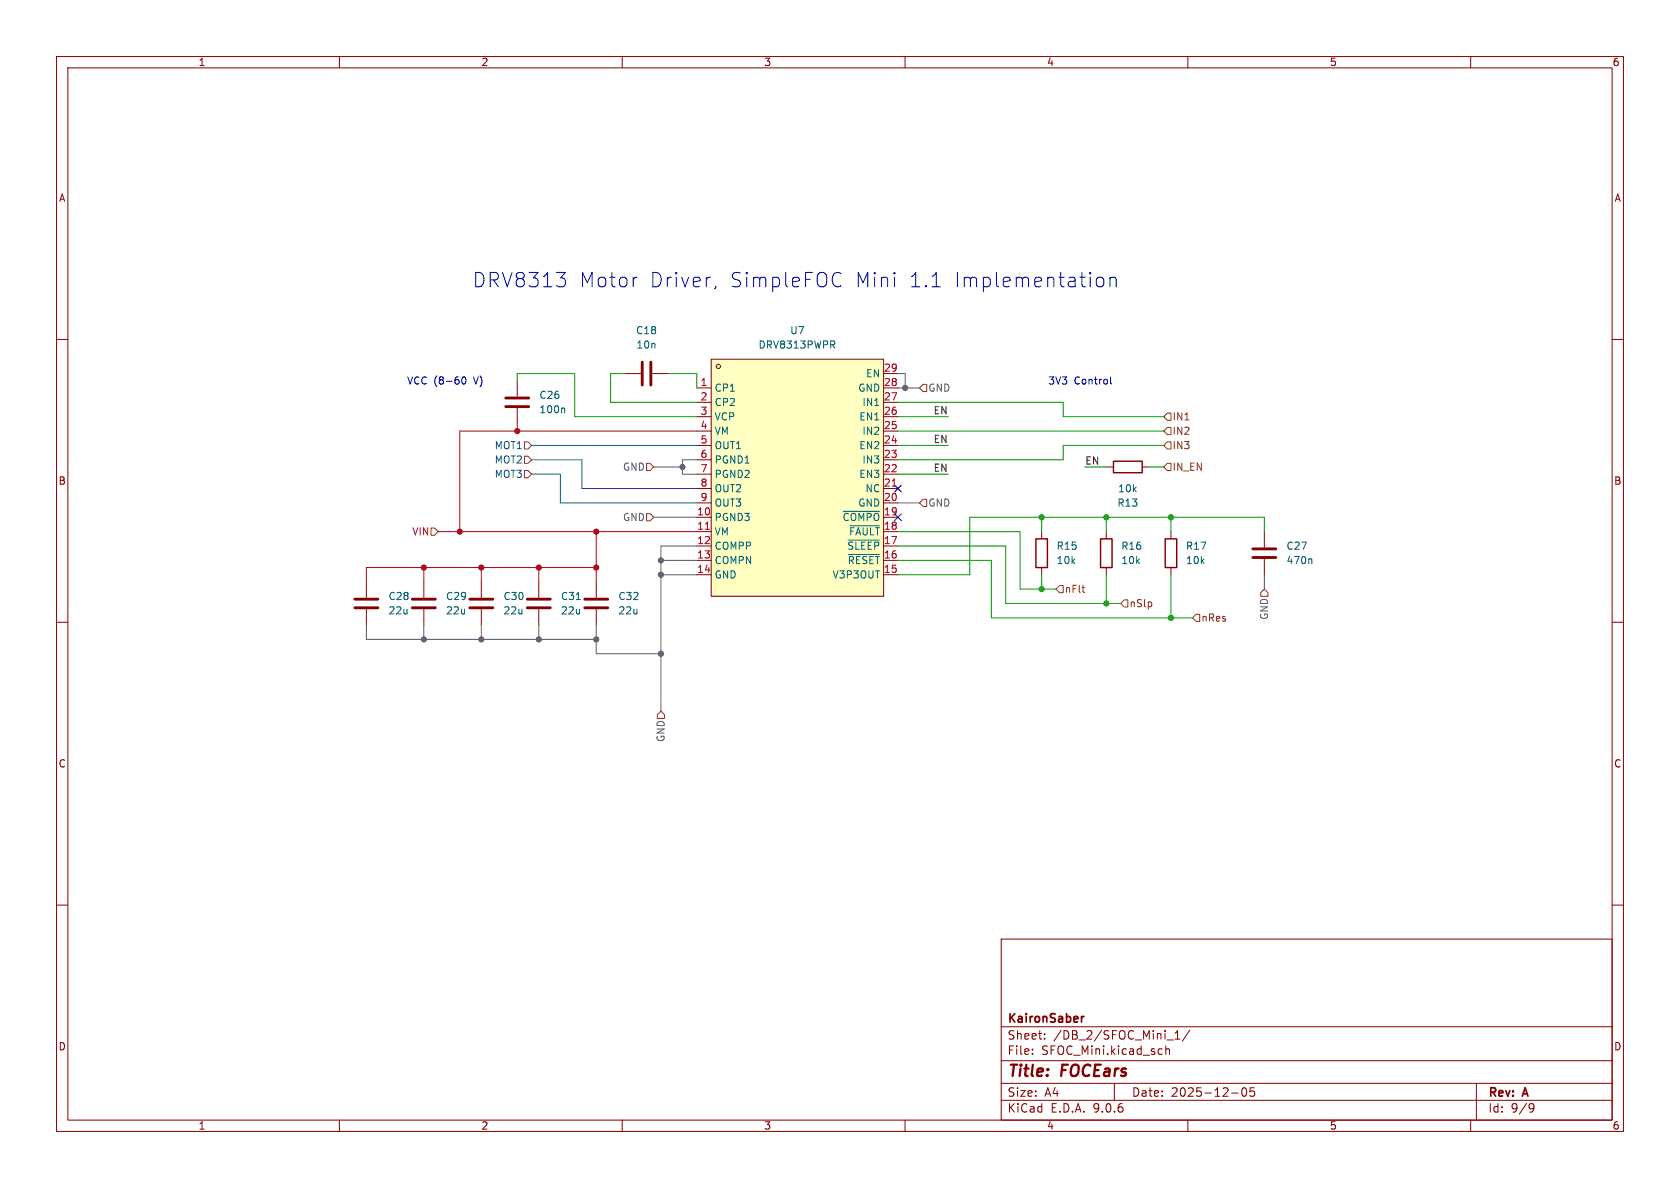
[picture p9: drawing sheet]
<svg xmlns="http://www.w3.org/2000/svg" width="297mm" height="210mm" viewBox="0 0 297 210" stroke-linecap="round" stroke-linejoin="round" font-family="sans-serif">
<g fill="none" stroke="#840000" stroke-width=".18">
<path d="M10 10h277v190h-277zM12 12h273v186h-273zM60 10v2M110 10v2M160 10v2M210 10v2M260 10v2M10 60h2M91.4 67.3v2.8M91.4 72.1v2.8M110.5 66h2.8M115.3 66h2.8"/>
<path d="M285 60h2M184.1 94v1.3M10 110h2M74.9 102.9v2.8M74.9 107.7v2.8M184.1 100.3v1.3M285 110h2M10 160h2M177 166h108v32h-108zM285 160h2M60 198v2M110 198v2"/>
<path d="M160 198v2M177 194.5h108M177 191.5h108M177 187.5h108M177 181.5h108M182.5 186.3v.1M182.5 185.5v.1M184.7 183.6v.1M184.7 182.8v.1M197 191.5v3M205.3 185.4l.2 .1M205.5 186.3l-.2 .1"/>
<path d="M206.1 184.9v1.5M206.1 185.5l.2-.1 .4 .1v.9M206.3 183.8h1.2M207.7 183.7h.9M207.7 182.6l.5-.4v1.5M210 198v2M210.3 182.1l-1.3 2M217.7 193.2h1.2M219.7 192.4l.2-.1a.81 .81 0 0 1 .6 .6 .81 .81 0 0 1-.3 .8l-.2 .1a.81 .81 0 0 1-.3-1.4zM221.7 192.3h-.7v.7l.2-.1h.5l.1 .3-.1 .5-.2 .1-.5-.1M260 198v2M261 191.5v6.5"/>
<path d="M270.6 195.1l.5 .1a.99 .99 0 0 1-.4 1.4h-.2M271.2 195.7l-.3 .3h-.3"/>
</g>
<path d="M191.2 179.7v1M191.6 179.7l-.3 .1-.1 .2" fill="none" stroke="#840000" stroke-width=".3"/>
<path d="M183.1 95.3h2.1v5h-2.1z" fill="none" stroke="#840000" stroke-width=".25"/>
<path d="M89.4 71.9h4.1M89.4 70.4h4.1M113.5 64v4.1M115.1 64v4.1M72.9 105.9h4.1M72.9 107.4h4.1" fill="none" stroke="#840000" stroke-width=".51"/>
<path d="M99.7 72.1l.1 .2v.7" fill="none" stroke="#006464" stroke-width=".18"/>
<path d="M125.7 63.5h30.5v41.9h-30.5z" fill="#ffffc2"/>
<g fill="none" stroke="#840000" stroke-width=".18">
<path d="M123.2 68.6h2.5M123.2 71.1h2.5M123.2 73.7h2.5M123.2 76.2h2.5M123.2 78.7h2.5M125.7 63.5h30.5v41.9h-30.5zM156.2 68.6h2.5M156.2 71.1h2.5M156.2 73.7h2.5M156.2 76.2h2.5M156.2 78.7h2.5M156.2 66h2.5"/>
<path d="M123.2 81.3h2.5M123.2 83.8h2.5M123.2 86.4h2.5M123.2 88.9h2.5M123.2 91.4h2.5M123.2 94h2.5M123.2 96.5h2.5M123.2 99.1h2.5M156.2 81.3h2.5M156.2 83.8h2.5M156.2 86.4h2.5M156.2 88.9h2.5"/>
<path d="M156.2 91.4h2.5M156.2 94h2.5M156.2 96.5h2.5M156.2 99.1h2.5M158.4 86l.7 .7M159.1 86l-.7 .7M195.6 94v1.3M195.6 82.6h1.2M201.9 82.6h1.3M207 94v1.3M223.5 94v2.8M223.5 98.8v2.8"/>
<path d="M64.8 102.9v2.8M64.8 107.7v2.8M85.1 102.9v2.8M85.1 107.7v2.8M95.2 102.9v2.8M95.2 107.7v2.8M105.4 102.9v2.8M105.4 107.7v2.8M123.2 101.6h2.5M156.2 101.6h2.5M195.6 100.3v1.3M207 100.3v1.3"/>
<circle cx="127" cy="64.8" r=".38"/>
</g>
<path d="M124.7 93.6h.7M157.7 85.9h.7" fill="none" stroke="#a90000" stroke-width=".18"/>
<path d="M147.2 60.9l.4 .6M147.5 60.3l.1 .2-.1 .4M149.1 90.4h6.4M149.9 95.5h5.6M150 98h5.5M150.2 92.9h5.3M231.7 98.8l.2 .2v.6M101.9 106h.7" fill="none" stroke="#006464" stroke-width=".18"/>
<path d="M221.5 98.6h4.1M221.5 97h4.1M62.7 105.9h4.1M62.7 107.4h4.1M83.1 105.9h4M83.1 107.4h4M93.2 105.9h4.1M93.2 107.4h4.1M103.4 105.9h4M103.4 107.4h4" fill="none" stroke="#840000" stroke-width=".51"/>
<path d="M194.6 95.3h2v5h-2zM196.8 81.5h5.1v2.1h-5.1zM206 95.3h2v5h-2z" fill="none" stroke="#840000" stroke-width=".25"/>
<g fill="none" stroke="#725600" stroke-width=".18">
<path d="M92.7 78.1h.6l.7 .6-.7 .7h-.6zM163.2 67.9h.6v1.3h-.6l-.6-.6zM206.4 78.1h.6v1.3h-.6l-.7-.7zM206.4 75.6h.6v1.2h-.6l-.7-.6zM206.4 73h.6v1.3h-.6l-.7-.6zM76.2 93.3h.6l.7 .7-.7 .6h-.6zM92.7 80.6h.6l.7 .7-.7 .6h-.6zM92.7 83.2h.6l.7 .6-.7 .7h-.6zM114.3 81.9h.6l.7 .7-.7 .6h-.6zM114.3 90.8h.6l.7 .6-.7 .7h-.6zM163.2 88.3h.6v1.2h-.6l-.6-.6zM206.4 81.9h.6v1.3h-.6l-.7-.6z"/>
<path d="M187.3 103.5h.7v1.3h-.7l-.6-.7zM191.3 103.9h.5M191.6 104.7h.2M198.1 106.7l.7-.7h.6v1.3h-.6zM211.5 108.6h.6v1.3h-.6l-.7-.7zM223.5 104.1l.7 .7v.6h-1.3v-.6zM116.8 125.7l.7 .7v.6h-1.3v-.6z"/>
</g>
<g fill="none" stroke="#009600" stroke-width=".18">
<path d="M91.4 67.3v-1.3h10.2v7.7h21.6M110.5 66h-2.6v5.1h15.3M118.1 66h5.1v2.6M158.7 71.1h29.3v2.6h17.7M158.7 73.7h8.9M158.7 78.7h8.9M158.7 76.2h47M205.7 78.7h-17.7v2.6h-29.3M158.7 99.1h16.6v10.1h35.5M158.7 96.5h19.1v10.2h20.3M158.7 94h21.6v10.1h6.4M158.7 83.8h8.9"/>
<path d="M184.1 91.4v2.6M191.8 82.6h3.8M195.6 91.4v2.6M203.2 82.6h2.5M207 91.4v2.6M223.5 94v-2.6h-52.1v10.2h-12.7M184.1 101.6v2.5M195.6 101.6v5.1M207 101.6v7.6"/>
</g>
<g fill="none" stroke="#5f5f5f" stroke-width=".18">
<path d="M158.7 68.6h3.9M158.7 66h1.3v2.6M115.6 91.4h7.6M115.6 82.6h5M116.8 99.1h6.4M123.2 81.3h-2.6v2.5h2.6M123.2 96.5h-6.4v29.2M158.7 88.9h3.9M64.8 110.5v2.5h40.6M74.9 110.5v2.5M85.1 110.5v2.5M95.2 110.5v2.5"/>
<path d="M105.4 110.5v5.1h11.4M116.8 101.6h6.4M223.5 101.6v2.5"/>
</g>
<path d="M94 78.7h29.2M94 81.3h8.9v5.1h20.3M94 83.8h5.1v5.1h24.1" fill="none" stroke="#005ad0" stroke-width=".18"/>
<path d="M91.4 74.9v1.3M123.2 76.2h-41.9v17.8M77.5 94h45.7M105.4 94v8.9M74.9 100.3v2.6M85.1 100.3v2.6M95.2 100.3v2.6M105.4 100.3h-40.6v2.6" fill="none" stroke="#b30022" stroke-width=".18"/>
<path d="M158.1 90.8l1.3 1.2M158.1 85.8l1.3 1.2M159.4 90.8l-1.3 1.2M159.4 85.8l-1.3 1.2" fill="none" stroke="#000084" stroke-width=".18"/>
<path d="M112.4 49h.3M126.6 50.6l-.3 .5M148.2 48.2l.5 .2M148.7 50.5l-.5 .2M164.8 50.7h1.4M193.9 49.2a.69 .69 0 0 1 .7-.2 .69 .69 0 0 1 .5 .5v.7a.69 .69 0 0 1-.6 .5 .69 .69 0 0 1-.7-.5v-.7zM196.2 49.2a.63 .63 0 0 1 1.1 .2v1.3M196.2 49v1.7M81.8 66.7l.1-.1a.68 .68 0 0 1 .5 .7 .68 .68 0 0 1-.5 .6 .84 .84 0 0 1-.1-1.2zM196.3 66.6v1.1l.2 .2" fill="none" stroke="#0000c2" stroke-width=".18"/>
<g fill="#b30022" stroke="#b30022" stroke-width=".18">
<circle cx="91.4" cy="76.2" r=".46"/>
<circle cx="85.1" cy="100.3" r=".46"/>
<circle cx="74.9" cy="100.3" r=".46"/>
<circle cx="105.4" cy="94" r=".46"/>
<circle cx="81.3" cy="94" r=".46"/>
<circle cx="105.4" cy="100.3" r=".46"/>
<circle cx="95.2" cy="100.3" r=".46"/>
</g>
<g fill="#5f5f5f" stroke="#5f5f5f" stroke-width=".18">
<circle cx="74.9" cy="113" r=".46"/>
<circle cx="160" cy="68.6" r=".46"/>
<circle cx="120.6" cy="82.6" r=".46"/>
<circle cx="116.8" cy="115.6" r=".46"/>
<circle cx="95.2" cy="113" r=".46"/>
<circle cx="85.1" cy="113" r=".46"/>
<circle cx="105.4" cy="113" r=".46"/>
<circle cx="116.8" cy="99.1" r=".46"/>
<circle cx="116.8" cy="101.6" r=".46"/>
</g>
<g fill="#009600" stroke="#009600" stroke-width=".18">
<circle cx="184.1" cy="91.4" r=".46"/>
<circle cx="207" cy="91.4" r=".46"/>
<circle cx="207" cy="109.2" r=".46"/>
<circle cx="195.6" cy="106.7" r=".46"/>
<circle cx="184.1" cy="104.1" r=".46"/>
<circle cx="195.6" cy="91.4" r=".46"/>
</g>
<g font-size="3.5" fill="#0000c2">
<text x="83.5" y="51">DRV8313</text>
<text x="102.3" y="51">Motor</text>
<text x="114.8" y="51">Driver,</text>
<text x="128.9" y="51">SimpleFOC</text>
<text x="150.9" y="51">Mini</text>
<text x="160.4" y="51">1.1</text>
<text x="168.4" y="51">Implementation</text>
</g>
<g font-size="2.8" fill="#840000">
<text x="178" y="190.9">Title:</text>
<text x="187.7" y="190.9">FOCEars</text>
</g>
<g font-size="2.1" fill="#840000">
<text x="178" y="184">Sheet:</text>
<text x="178" y="181.2">KaironSaber</text>
<text x="186.2" y="184">/DB_2/SFOC_Mini_1/</text>
<text x="178" y="186.7">File:</text>
<text x="184.1" y="186.7">SFOC_Mini.kicad_sch</text>
<text x="178" y="196.9">KiCad</text>
<text x="178" y="194.1">Size:</text>
<text x="184.7" y="194.1">A4</text>
<text x="185.7" y="196.9">E.D.A.</text>
<text x="193.3" y="196.9">9.0.6</text>
<text x="200" y="194.1">Date:</text>
<text x="207" y="194.1">2025-12-05</text>
<text x="263" y="194.3">Rev:</text>
<text x="263" y="196.9">Id:</text>
<text x="267.1" y="196.9">9/9</text>
<text x="269.4" y="194.3">A</text>
</g>
<g font-size="1.8" fill="#840000">
<text x="35" y="11.9">1</text>
<text x="85" y="11.9">2</text>
<text x="135" y="11.9">3</text>
<text x="185" y="11.9">4</text>
<text x="235" y="11.9">5</text>
<text x="285" y="11.9">6</text>
<text x="10.3" y="35.9">A</text>
<text x="285.3" y="35.9">A</text>
<text x="10.3" y="85.9">B</text>
<text x="285.3" y="85.9">B</text>
<text x="10.3" y="135.9">C</text>
<text x="285.3" y="135.9">C</text>
<text x="10.3" y="185.9">D</text>
<text x="285.3" y="185.9">D</text>
<text x="35" y="199.9">1</text>
<text x="85" y="199.9">2</text>
<text x="135" y="199.9">3</text>
<text x="185" y="199.9">4</text>
<text x="235" y="199.9">5</text>
<text x="285" y="199.9">6</text>
</g>
<g font-size="1.8" fill="#006464">
<text x="112.4" y="59.3">C18</text>
<text x="139.6" y="59.3">U7</text>
<text x="112.4" y="61.8">10n</text>
<text x="134" y="61.8">DRV8313PWPR</text>
<text x="95.3" y="70.7">C26</text>
<text x="126.2" y="69.4">CP1</text>
<text x="126.2" y="72">CP2</text>
<text x="151.6" y="69.4">GND</text>
<text x="152.4" y="72">IN1</text>
<text x="153" y="66.9">EN</text>
<text x="95.3" y="73.3">100n</text>
<text x="126.2" y="74.5">VCP</text>
<text x="126.2" y="77.1">VM</text>
<text x="151.8" y="74.5">EN1</text>
<text x="152.4" y="77.1">IN2</text>
<text x="126.2" y="79.6">OUT1</text>
<text x="126.2" y="82.1">PGND1</text>
<text x="151.8" y="79.6">EN2</text>
<text x="152.4" y="82.1">IN3</text>
<text x="126.2" y="84.7">PGND2</text>
<text x="126.2" y="87.2">OUT2</text>
<text x="126.2" y="89.8">OUT3</text>
<text x="151.6" y="89.8">GND</text>
<text x="151.8" y="84.7">EN3</text>
<text x="152.9" y="87.2">NC</text>
<text x="197.4" y="89.8">R13</text>
<text x="197.6" y="87.2">10k</text>
<text x="126.2" y="92.3">PGND3</text>
<text x="126.2" y="94.8">VM</text>
<text x="148.8" y="92.3">~{COMPO}</text>
<text x="150" y="94.8">~{FAULT}</text>
<text x="126.2" y="97.4">COMPP</text>
<text x="126.2" y="99.9">COMPN</text>
<text x="149.7" y="97.4">~{SLEEP}</text>
<text x="149.8" y="99.9">~{RESET}</text>
<text x="186.7" y="99.9">10k</text>
<text x="186.7" y="97.4">R15</text>
<text x="198.1" y="99.9">10k</text>
<text x="198.1" y="97.4">R16</text>
<text x="209.6" y="99.9">10k</text>
<text x="209.6" y="97.4">R17</text>
<text x="227.3" y="99.9">470n</text>
<text x="227.3" y="97.4">C27</text>
<text x="68.6" y="106.3">C28</text>
<text x="78.7" y="106.3">C29</text>
<text x="88.9" y="106.3">C30</text>
<text x="99.1" y="106.3">C31</text>
<text x="109.2" y="106.3">C32</text>
<text x="126.2" y="102.5">GND</text>
<text x="147.1" y="102.5">V3P3OUT</text>
<text x="68.6" y="108.8">22u</text>
<text x="78.7" y="108.8">22u</text>
<text x="88.9" y="108.8">22u</text>
<text x="99.1" y="108.8">22u</text>
<text x="109.2" y="108.8">22u</text>
</g>
<g font-size="1.8" fill="#a90000">
<text x="156.2" y="65.8">29</text>
<text x="123.8" y="68.3">1</text>
<text x="123.8" y="70.9">2</text>
<text x="156.2" y="68.3">28</text>
<text x="156.2" y="70.9">27</text>
<text x="123.8" y="73.4">3</text>
<text x="123.8" y="75.9">4</text>
<text x="156.2" y="73.4">26</text>
<text x="156.2" y="75.9">25</text>
<text x="123.8" y="78.5">5</text>
<text x="123.8" y="81">6</text>
<text x="123.8" y="83.6">7</text>
<text x="156.2" y="78.5">24</text>
<text x="156.2" y="81">23</text>
<text x="156.2" y="83.6">22</text>
<text x="123.8" y="86.1">8</text>
<text x="123.8" y="88.6">9</text>
<text x="156.2" y="86.1">21</text>
<text x="156.2" y="88.6">20</text>
<text x="123.1" y="91.2">10</text>
<text x="123.1" y="93.7">11</text>
<text x="156.2" y="91.2">19</text>
<text x="156.2" y="93.7">18</text>
<text x="123.1" y="96.3">12</text>
<text x="123.1" y="98.8">13</text>
<text x="123.1" y="101.3">14</text>
<text x="156.2" y="96.3">17</text>
<text x="156.2" y="98.8">16</text>
<text x="156.2" y="101.3">15</text>
</g>
<g font-size="1.8" fill="#0000c2">
<text x="71.9" y="68.2">VCC (8-60</text>
<text x="83.9" y="68.2">V)</text>
<text x="185.2" y="68.2">3V3</text>
<text x="189.9" y="68.2">Control</text>
</g>
<g font-size="1.8" fill="#5f5f5f">
<text x="164" y="69.4">GND</text>
<text x="110" y="83.4">GND</text>
<text x="164" y="89.8">GND</text>
<text x="110" y="92.3">GND</text>
<text x="224.4" y="109.7" transform="rotate(-90 224.4 109.7)">GND</text>
<text x="117.7" y="131.3" transform="rotate(-90 117.7 131.3)">GND</text>
</g>
<g font-size="1.8" fill="#0f0f0f">
<text x="165" y="73.3">EN</text>
<text x="165" y="83.5">EN</text>
<text x="165" y="78.4">EN</text>
<text x="191.8" y="82.2">EN</text>
</g>
<g font-size="1.8" fill="#725600">
<text x="207.2" y="77.1">IN2</text>
<text x="207.2" y="74.5">IN1</text>
<text x="207.2" y="79.6">IN3</text>
<text x="207.2" y="83.4">IN_EN</text>
<text x="188.2" y="105">nFlt</text>
<text x="199.6" y="107.5">nSlp</text>
<text x="212.3" y="110.1">nRes</text>
</g>
<g font-size="1.8" fill="#005ad0">
<text x="87.4" y="82.1">MOT2</text>
<text x="87.4" y="79.6">MOT1</text>
<text x="87.4" y="84.7">MOT3</text>
</g>
<text font-size="1.8" fill="#b30022" x="72.8" y="94.8">VIN</text>
</svg>
